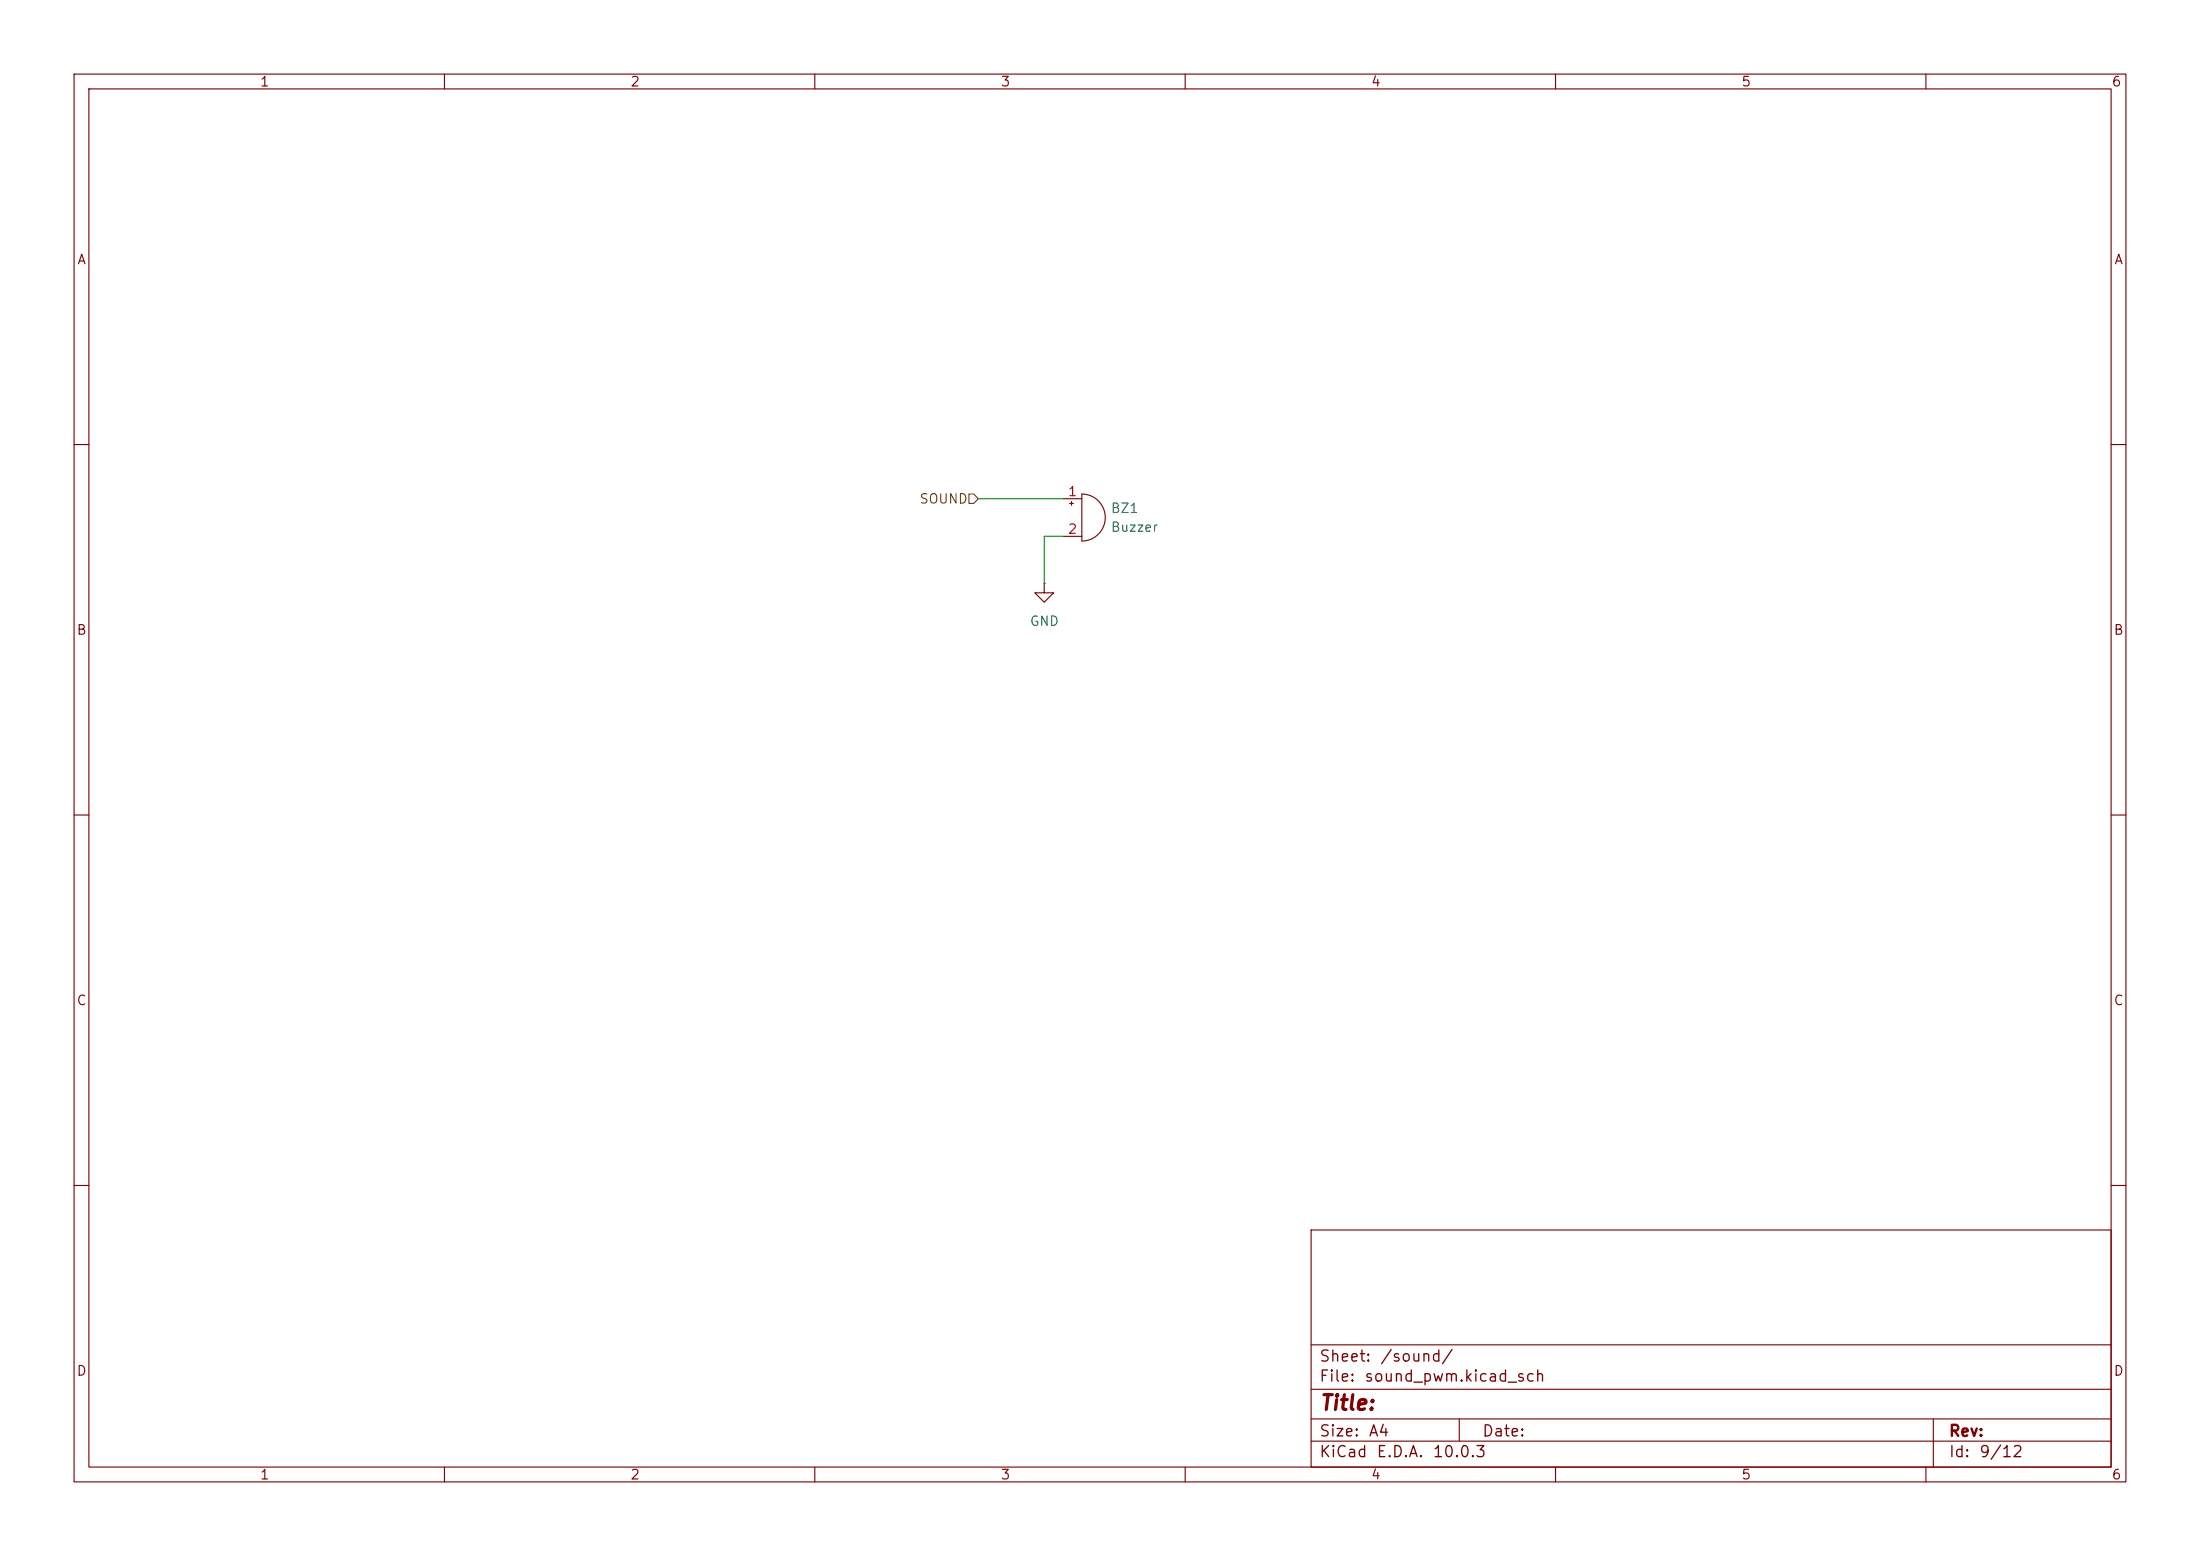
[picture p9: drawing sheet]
<svg xmlns="http://www.w3.org/2000/svg" width="297mm" height="210mm" viewBox="0 0 297 210" stroke-linecap="round" stroke-linejoin="round" font-family="sans-serif">
<g fill="none" stroke="#840000" stroke-width=".15">
<path d="M10 10h277v190h-277zM12 12h273v186h-273zM60 10v2M110 10v2M160 10v2M210 10v2M260 10v2M10 60h2M141 78.7v1.3h1.2l-1.2 1.3-1.3-1.3h1.3M141 78.7h.1M143.5 67.3h2.5M143.5 72.4h2.5"/>
<path d="M144.4 67.9h.5M144.7 67.7v.5M146 66.7a3.2 3.2 0 0 1 3.2 3.2 3.2 3.2 0 0 1-3.2 3.1zM285 60h2M10 110h2M285 110h2M10 160h2M177 166h108v32h-108zM285 160h2M60 198v2M110 198v2M160 198v2"/>
<path d="M177 194.5h108M177 191.5h108M177 187.5h108M177 181.5h108M197 191.5v3M210 198v2M260 198v2M261 191.5v6.5"/>
</g>
<path d="M130.8 66.7h.6l.7 .6-.7 .6h-.6z" fill="none" stroke="#725600" stroke-width=".15"/>
<path d="M132.1 67.3h11.4M143.5 72.4h-2.5v6.3" fill="none" stroke="#009600" stroke-width=".15"/>
<text font-size="2" fill="#840000" x="178" y="190.8">Title:</text>
<g font-size="1.5" fill="#840000">
<text x="178" y="184.2">Sheet:</text>
<text x="186.2" y="184.2">/sound/</text>
<text x="178" y="186.9">File:</text>
<text x="184.1" y="186.9">sound_pwm.kicad_sch</text>
<text x="178" y="197.1">KiCad</text>
<text x="178" y="194.3">Size:</text>
<text x="184.7" y="194.3">A4</text>
<text x="185.7" y="197.1">E.D.A.</text>
<text x="193.3" y="197.1">10.0.3</text>
<text x="200" y="194.3">Date:</text>
<text x="263" y="194.3">Rev:</text>
<text x="263" y="197.1">Id:</text>
<text x="267.1" y="197.1">9/12</text>
</g>
<g font-size="1.3" fill="#840000">
<text x="35" y="12">1</text>
<text x="85" y="12">2</text>
<text x="135" y="12">3</text>
<text x="185" y="12">4</text>
<text x="235" y="12">5</text>
<text x="285" y="12">6</text>
<text x="10.3" y="36">A</text>
<text x="285.3" y="36">A</text>
<text x="10.3" y="86">B</text>
<text x="285.3" y="86">B</text>
<text x="10.3" y="136">C</text>
<text x="285.3" y="136">C</text>
<text x="10.3" y="186">D</text>
<text x="285.3" y="186">D</text>
<text x="35" y="200">1</text>
<text x="85" y="200">2</text>
<text x="135" y="200">3</text>
<text x="185" y="200">4</text>
<text x="235" y="200">5</text>
<text x="285" y="200">6</text>
</g>
<text font-size="1.3" fill="#725600" x="124" y="68.3">SOUND</text>
<g font-size="1.3" fill="#a90000">
<text x="144.1" y="67.3">1</text>
<text x="144.1" y="72.4">2</text>
</g>
<g font-size="1.3" fill="#006464">
<text x="149.9" y="69.6">BZ1</text>
<text x="149.9" y="72.1">Buzzer</text>
<text x="138.9" y="84.8">GND</text>
</g>
</svg>
